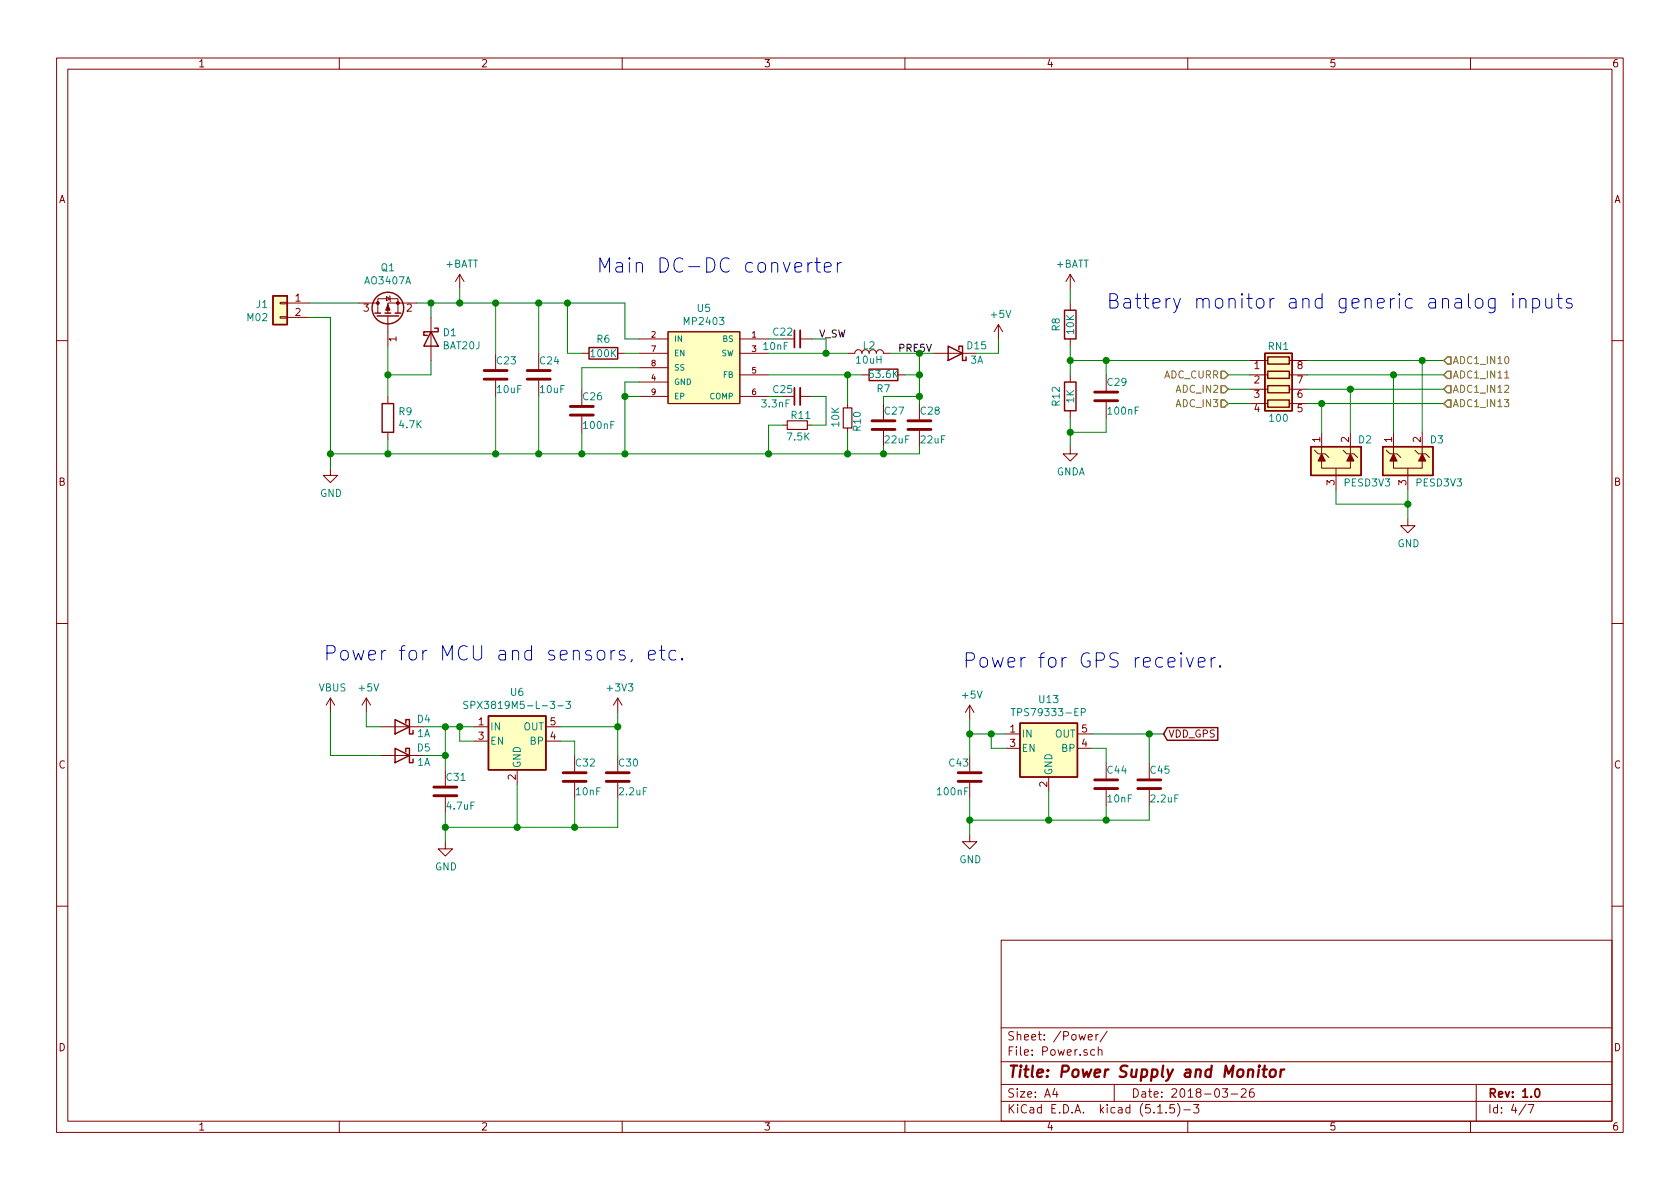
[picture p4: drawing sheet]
EESchema Schematic File Version 4
EELAYER 30 0
EELAYER END
$Descr A4 11693 8268
encoding utf-8
Sheet 4 7
Title "Power Supply and Monitor"
Date "2018-03-26"
Rev "1.0"
Comp ""
Comment1 ""
Comment2 ""
Comment3 ""
Comment4 ""
$EndDescr
$Comp
L dc-dc-extras:MP2403 U5
U 1 1
P 4900 2550
F 0 "U5" H 4900 2965 50  0000 C CNN
F 1 "MP2403" H 4900 2874 50  0000 C CNN
F 2 "STD_SMD:SOIC-8-1EP_3.9x4.9mm_Pitch1.27mm" H 4900 2550 60  0001 C CNN
F 3 "" H 4900 2550 60  0001 C CNN
	1    4900 2550
	1    0    0    -1  
$EndComp
$Comp
L Device:Q_PMOS_GSD Q1
U 1 1
P 2700 2200
F 0 "Q1" V 3043 2200 50  0000 C CNN
F 1 "AO3407A" V 2952 2200 50  0000 C CNN
F 2 "STD_SMD:SOT-23" H 2900 2300 50  0001 C CNN
F 3 "" H 2700 2200 50  0001 C CNN
	1    2700 2200
	0    -1   -1   0   
$EndComp
$Comp
L Device:D_Schottky D1
U 1 1
P 3000 2350
F 0 "D1" V 2954 2429 50  0000 L CNN
F 1 "BAT20J" V 3045 2429 50  0000 L CNN
F 2 "STD_SMD:D_SOD-323_HandSoldering" H 3000 2350 50  0001 C CNN
F 3 "" H 3000 2350 50  0001 C CNN
	1    3000 2350
	0    1    1    0   
$EndComp
$Comp
L Device:R R9
U 1 1
P 2700 2900
F 0 "R9" H 2770 2946 50  0000 L CNN
F 1 "4.7K" H 2770 2855 50  0000 L CNN
F 2 "STD_SMD:R_0603_HandSoldering" V 2630 2900 50  0001 C CNN
F 3 "" H 2700 2900 50  0001 C CNN
	1    2700 2900
	1    0    0    -1  
$EndComp
$Comp
L Device:C C23
U 1 1
P 3450 2600
F 0 "C23" H 3450 2700 50  0000 L CNN
F 1 "10uF" H 3450 2500 50  0000 L CNN
F 2 "STD_SMD:C_1206_HandSoldering" H 3488 2450 50  0001 C CNN
F 3 "" H 3450 2600 50  0001 C CNN
	1    3450 2600
	1    0    0    -1  
$EndComp
$Comp
L Connector_Generic:Conn_01x02 J1
U 1 1
P 1950 2100
F 0 "J1" H 2030 2092 50  0000 L CNN
F 1 "M02" H 2030 2001 50  0000 L CNN
F 2 "ConnectorExt:M02" H 1950 2100 50  0001 C CNN
F 3 "~" H 1950 2100 50  0001 C CNN
	1    1950 2100
	-1   0    0    -1  
$EndComp
Wire Wire Line
	2150 2100 2500 2100
Wire Wire Line
	2900 2100 3000 2100
Wire Wire Line
	3000 2100 3000 2200
Wire Wire Line
	2700 2400 2700 2600
Wire Wire Line
	2700 2600 3000 2600
Wire Wire Line
	3000 2600 3000 2500
Connection ~ 2700 2600
Wire Wire Line
	2700 2600 2700 2750
$Comp
L power:GND #PWR022
U 1 1
P 2300 3250
F 0 "#PWR022" H 2300 3000 50  0001 C CNN
F 1 "GND" H 2305 3077 50  0000 C CNN
F 2 "" H 2300 3250 50  0001 C CNN
F 3 "" H 2300 3250 50  0001 C CNN
	1    2300 3250
	1    0    0    -1  
$EndComp
Wire Wire Line
	2700 3150 2300 3150
Wire Wire Line
	2300 3150 2300 2200
Wire Wire Line
	2300 2200 2150 2200
Connection ~ 2700 3150
Wire Wire Line
	2700 3150 2700 3050
$Comp
L Device:C C24
U 1 1
P 3750 2600
F 0 "C24" H 3750 2700 50  0000 L CNN
F 1 "10uF" H 3750 2500 50  0000 L CNN
F 2 "STD_SMD:C_1206_HandSoldering" H 3788 2450 50  0001 C CNN
F 3 "" H 3750 2600 50  0001 C CNN
	1    3750 2600
	1    0    0    -1  
$EndComp
Wire Wire Line
	2700 3150 3450 3150
Wire Wire Line
	3450 3150 3450 2750
Wire Wire Line
	3000 2100 3200 2100
Wire Wire Line
	3450 2100 3450 2450
Connection ~ 3000 2100
Wire Wire Line
	3450 2100 3750 2100
Wire Wire Line
	3750 2100 3750 2450
Connection ~ 3450 2100
Wire Wire Line
	3450 3150 3750 3150
Wire Wire Line
	3750 3150 3750 2750
Connection ~ 3450 3150
Wire Wire Line
	4450 2350 4350 2350
Wire Wire Line
	4350 2350 4350 2100
Wire Wire Line
	4350 2100 3950 2100
Connection ~ 3750 2100
Wire Wire Line
	4350 2450 4450 2450
Wire Wire Line
	4050 2450 3950 2450
Wire Wire Line
	3950 2450 3950 2100
Connection ~ 3950 2100
Wire Wire Line
	3950 2100 3750 2100
$Comp
L Device:C C26
U 1 1
P 4050 2850
F 0 "C26" H 4050 2950 50  0000 L CNN
F 1 "100nF" H 4050 2750 50  0000 L CNN
F 2 "STD_SMD:C_0603_HandSoldering" H 4088 2700 50  0001 C CNN
F 3 "" H 4050 2850 50  0001 C CNN
	1    4050 2850
	1    0    0    -1  
$EndComp
Wire Wire Line
	4450 2550 4050 2550
Wire Wire Line
	4050 2550 4050 2700
Wire Wire Line
	3750 3150 4050 3150
Wire Wire Line
	4050 3150 4050 3000
Connection ~ 3750 3150
Wire Wire Line
	4050 3150 4350 3150
Wire Wire Line
	4350 3150 4350 2750
Wire Wire Line
	4350 2650 4450 2650
Connection ~ 4050 3150
Wire Wire Line
	4450 2750 4350 2750
Connection ~ 4350 2750
Wire Wire Line
	4350 2750 4350 2650
Wire Wire Line
	2300 3250 2300 3150
Connection ~ 2300 3150
$Comp
L Device:C_Small C25
U 1 1
P 5550 2750
F 0 "C25" V 5500 2850 50  0000 C CNN
F 1 "3.3nF" V 5600 2900 50  0000 C CNN
F 2 "STD_SMD:C_0603_HandSoldering" H 5550 2750 50  0001 C CNN
F 3 "" H 5550 2750 50  0001 C CNN
	1    5550 2750
	0    -1   1    0   
$EndComp
$Comp
L Device:R_Small R11
U 1 1
P 5550 2950
F 0 "R11" V 5480 2900 50  0000 L CNN
F 1 "7.5K" V 5630 2870 50  0000 L CNN
F 2 "STD_SMD:R_0603_HandSoldering" H 5550 2950 50  0001 C CNN
F 3 "" H 5550 2950 50  0001 C CNN
	1    5550 2950
	0    1    1    0   
$EndComp
Wire Wire Line
	4350 3150 5350 3150
Wire Wire Line
	5350 3150 5350 2950
Wire Wire Line
	5350 2950 5450 2950
Connection ~ 4350 3150
Wire Wire Line
	5350 2750 5450 2750
Wire Wire Line
	5650 2750 5750 2750
Wire Wire Line
	5750 2750 5750 2950
Wire Wire Line
	5750 2950 5650 2950
$Comp
L Device:R_Small R10
U 1 1
P 5900 2900
F 0 "R10" V 5830 2850 50  0000 L CNN
F 1 "10K" V 5980 2820 50  0000 L CNN
F 2 "STD_SMD:R_0603_HandSoldering" H 5900 2900 50  0001 C CNN
F 3 "" H 5900 2900 50  0001 C CNN
	1    5900 2900
	-1   0    0    1   
$EndComp
Wire Wire Line
	5350 3150 5900 3150
Wire Wire Line
	5900 3150 5900 3000
Connection ~ 5350 3150
Wire Wire Line
	5350 2600 5900 2600
Wire Wire Line
	5900 2600 5900 2800
Wire Wire Line
	5900 2600 6000 2600
Connection ~ 5900 2600
$Comp
L Device:R R7
U 1 1
P 6150 2600
F 0 "R7" V 6050 2600 50  0000 C CNN
F 1 "53.6K" V 6150 2600 50  0000 C CNN
F 2 "STD_SMD:R_0603_HandSoldering" V 6080 2600 50  0001 C CNN
F 3 "" H 6150 2600 50  0001 C CNN
	1    6150 2600
	0    1    -1   0   
$EndComp
$Comp
L power:+5V #PWR020
U 1 1
P 6950 2350
F 0 "#PWR020" H 6950 2200 50  0001 C CNN
F 1 "+5V" H 6965 2523 50  0000 C CNN
F 2 "" H 6950 2350 50  0001 C CNN
F 3 "" H 6950 2350 50  0001 C CNN
	1    6950 2350
	1    0    0    -1  
$EndComp
Wire Wire Line
	6300 2600 6400 2600
Wire Wire Line
	6400 2600 6400 2450
$Comp
L Device:C_Small C22
U 1 1
P 5550 2350
F 0 "C22" V 5500 2450 50  0000 C CNN
F 1 "10nF" V 5600 2500 50  0000 C CNN
F 2 "STD_SMD:C_0603_HandSoldering" H 5550 2350 50  0001 C CNN
F 3 "" H 5550 2350 50  0001 C CNN
	1    5550 2350
	0    -1   1    0   
$EndComp
$Comp
L Device:L L2
U 1 1
P 6050 2450
F 0 "L2" V 6100 2450 50  0000 C CNN
F 1 "10uH" V 6000 2450 50  0000 C CNN
F 2 "Inductor:SPM6530" H 6050 2450 50  0001 C CNN
F 3 "" H 6050 2450 50  0001 C CNN
	1    6050 2450
	0    -1   -1   0   
$EndComp
Wire Wire Line
	5350 2450 5750 2450
Wire Wire Line
	5350 2350 5450 2350
Wire Wire Line
	5650 2350 5750 2350
Wire Wire Line
	5750 2350 5750 2450
Connection ~ 5750 2450
Wire Wire Line
	5750 2450 5900 2450
Wire Wire Line
	6200 2450 6400 2450
$Comp
L Device:C C27
U 1 1
P 6150 2950
F 0 "C27" H 6150 3050 50  0000 L CNN
F 1 "22uF" H 6150 2850 50  0000 L CNN
F 2 "STD_SMD:C_0805_HandSoldering" H 6188 2800 50  0001 C CNN
F 3 "" H 6150 2950 50  0001 C CNN
	1    6150 2950
	1    0    0    -1  
$EndComp
$Comp
L Device:C C28
U 1 1
P 6400 2950
F 0 "C28" H 6400 3050 50  0000 L CNN
F 1 "22uF" H 6400 2850 50  0000 L CNN
F 2 "STD_SMD:C_0805_HandSoldering" H 6438 2800 50  0001 C CNN
F 3 "" H 6400 2950 50  0001 C CNN
	1    6400 2950
	1    0    0    -1  
$EndComp
Wire Wire Line
	6150 2800 6150 2750
Wire Wire Line
	6150 2750 6400 2750
Wire Wire Line
	6400 2750 6400 2600
Connection ~ 6400 2600
Wire Wire Line
	6400 2750 6400 2800
Connection ~ 6400 2750
Wire Wire Line
	5900 3150 6150 3150
Wire Wire Line
	6400 3150 6400 3100
Connection ~ 5900 3150
Wire Wire Line
	6150 3100 6150 3150
Connection ~ 6150 3150
Wire Wire Line
	6150 3150 6400 3150
$Comp
L power:+5V #PWR025
U 1 1
P 2550 4950
F 0 "#PWR025" H 2550 4800 50  0001 C CNN
F 1 "+5V" H 2565 5123 50  0000 C CNN
F 2 "" H 2550 4950 50  0001 C CNN
F 3 "" H 2550 4950 50  0001 C CNN
	1    2550 4950
	1    0    0    -1  
$EndComp
$Comp
L Device:D_Schottky D15
U 1 1
P 6650 2450
F 0 "D15" H 6500 2400 50  0000 C CNN
F 1 "3A" H 6500 2500 50  0000 C CNN
F 2 "STD_SMD:D_SMA_Standard" H 6650 2450 50  0001 C CNN
F 3 "" H 6650 2450 50  0001 C CNN
	1    6650 2450
	-1   0    0    1   
$EndComp
Wire Wire Line
	3300 5150 3200 5150
Wire Wire Line
	3200 5150 3200 5050
Connection ~ 3200 5050
Wire Wire Line
	3200 5050 3300 5050
$Comp
L power:GND #PWR028
U 1 1
P 3100 5850
F 0 "#PWR028" H 3100 5600 50  0001 C CNN
F 1 "GND" H 3105 5677 50  0000 C CNN
F 2 "" H 3100 5850 50  0001 C CNN
F 3 "" H 3100 5850 50  0001 C CNN
	1    3100 5850
	1    0    0    -1  
$EndComp
$Comp
L power:+3V3 #PWR026
U 1 1
P 4300 4950
F 0 "#PWR026" H 4300 4800 50  0001 C CNN
F 1 "+3V3" H 4315 5123 50  0000 C CNN
F 2 "" H 4300 4950 50  0001 C CNN
F 3 "" H 4300 4950 50  0001 C CNN
	1    4300 4950
	1    0    0    -1  
$EndComp
Wire Wire Line
	4300 5050 4300 4950
$Comp
L Device:C C31
U 1 1
P 3100 5500
F 0 "C31" H 3100 5600 50  0000 L CNN
F 1 "4.7uF" H 3100 5400 50  0000 L CNN
F 2 "STD_SMD:C_0603_HandSoldering" H 3138 5350 50  0001 C CNN
F 3 "" H 3100 5500 50  0001 C CNN
	1    3100 5500
	1    0    0    -1  
$EndComp
$Comp
L Device:C C32
U 1 1
P 4000 5400
F 0 "C32" H 4000 5500 50  0000 L CNN
F 1 "10nF" H 4000 5300 50  0000 L CNN
F 2 "STD_SMD:C_0603_HandSoldering" H 4038 5250 50  0001 C CNN
F 3 "" H 4000 5400 50  0001 C CNN
	1    4000 5400
	1    0    0    -1  
$EndComp
$Comp
L Device:C C30
U 1 1
P 4300 5400
F 0 "C30" H 4300 5500 50  0000 L CNN
F 1 "2.2uF" H 4300 5300 50  0000 L CNN
F 2 "STD_SMD:C_0603_HandSoldering" H 4338 5250 50  0001 C CNN
F 3 "" H 4300 5400 50  0001 C CNN
	1    4300 5400
	1    0    0    -1  
$EndComp
Wire Wire Line
	3100 5850 3100 5750
Connection ~ 3100 5750
Wire Wire Line
	3100 5750 3100 5650
Wire Wire Line
	3100 5350 3100 5250
Connection ~ 3100 5050
Wire Wire Line
	3100 5050 3200 5050
Wire Wire Line
	4300 5750 4300 5550
Wire Wire Line
	4300 5250 4300 5050
Connection ~ 4300 5050
$Comp
L Device:D_Schottky D5
U 1 1
P 2800 5250
F 0 "D5" H 2650 5200 50  0000 C CNN
F 1 "1A" H 2650 5300 50  0000 C CNN
F 2 "STD_SMD:D_SOD-123" H 2800 5250 50  0001 C CNN
F 3 "" H 2800 5250 50  0001 C CNN
	1    2800 5250
	-1   0    0    1   
$EndComp
Wire Wire Line
	2950 5250 3100 5250
Connection ~ 3100 5250
Wire Wire Line
	3100 5250 3100 5050
$Comp
L power:VBUS #PWR024
U 1 1
P 2300 4950
F 0 "#PWR024" H 2300 4800 50  0001 C CNN
F 1 "VBUS" H 2315 5123 50  0000 C CNN
F 2 "" H 2300 4950 50  0001 C CNN
F 3 "" H 2300 4950 50  0001 C CNN
	1    2300 4950
	1    0    0    -1  
$EndComp
Wire Wire Line
	2650 5250 2300 5250
Wire Wire Line
	2300 5250 2300 4950
$Comp
L power:+BATT #PWR019
U 1 1
P 3200 2000
F 0 "#PWR019" H 3200 1850 50  0001 C CNN
F 1 "+BATT" H 3215 2173 50  0000 C CNN
F 2 "" H 3200 2000 50  0001 C CNN
F 3 "" H 3200 2000 50  0001 C CNN
	1    3200 2000
	1    0    0    -1  
$EndComp
Wire Wire Line
	3200 2000 3200 2100
Connection ~ 3200 2100
Wire Wire Line
	3200 2100 3450 2100
$Comp
L Device:R R8
U 1 1
P 7450 2250
F 0 "R8" V 7350 2250 50  0000 C CNN
F 1 "10K" V 7450 2250 50  0000 C CNN
F 2 "STD_SMD:R_0603_HandSoldering" V 7380 2250 50  0001 C CNN
F 3 "" H 7450 2250 50  0001 C CNN
	1    7450 2250
	1    0    0    1   
$EndComp
$Comp
L Device:R R12
U 1 1
P 7450 2750
F 0 "R12" V 7350 2750 50  0000 C CNN
F 1 "1K" V 7450 2750 50  0000 C CNN
F 2 "STD_SMD:R_0603_HandSoldering" V 7380 2750 50  0001 C CNN
F 3 "" H 7450 2750 50  0001 C CNN
	1    7450 2750
	1    0    0    1   
$EndComp
$Comp
L power:GNDA #PWR023
U 1 1
P 7450 3100
F 0 "#PWR023" H 7450 2850 50  0001 C CNN
F 1 "GNDA" H 7455 2927 50  0000 C CNN
F 2 "" H 7450 3100 50  0001 C CNN
F 3 "" H 7450 3100 50  0001 C CNN
	1    7450 3100
	1    0    0    -1  
$EndComp
Wire Wire Line
	7450 3100 7450 3000
Wire Wire Line
	7450 2600 7450 2500
$Comp
L power:+BATT #PWR021
U 1 1
P 7450 2000
F 0 "#PWR021" H 7450 1850 50  0001 C CNN
F 1 "+BATT" H 7465 2173 50  0000 C CNN
F 2 "" H 7450 2000 50  0001 C CNN
F 3 "" H 7450 2000 50  0001 C CNN
	1    7450 2000
	1    0    0    -1  
$EndComp
Wire Wire Line
	7450 2100 7450 2000
$Comp
L Device:C C29
U 1 1
P 7700 2750
F 0 "C29" H 7700 2850 50  0000 L CNN
F 1 "100nF" H 7700 2650 50  0000 L CNN
F 2 "STD_SMD:C_0603_HandSoldering" H 7738 2600 50  0001 C CNN
F 3 "" H 7700 2750 50  0001 C CNN
	1    7700 2750
	1    0    0    -1  
$EndComp
Wire Wire Line
	7450 3000 7700 3000
Wire Wire Line
	7700 3000 7700 2900
Connection ~ 7450 3000
Wire Wire Line
	7450 3000 7450 2900
Wire Wire Line
	7450 2500 7700 2500
Wire Wire Line
	7700 2500 7700 2600
Connection ~ 7450 2500
Wire Wire Line
	7450 2500 7450 2400
Connection ~ 7700 2500
Text HLabel 10050 2500 2    50   Input ~ 0
ADC1_IN10
$Comp
L Device:R_Pack04 RN1
U 1 1
P 8900 2700
F 0 "RN1" V 8600 2700 50  0000 C CNN
F 1 "100" V 9100 2700 50  0000 C CNN
F 2 "Resistor_SMD:R_Array_Concave_4x0603" V 9175 2700 50  0001 C CNN
F 3 "" H 8900 2700 50  0001 C CNN
	1    8900 2700
	0    1    1    0   
$EndComp
Text HLabel 10050 2600 2    50   Input ~ 0
ADC1_IN11
Text HLabel 10050 2700 2    50   Input ~ 0
ADC1_IN12
Text HLabel 10050 2800 2    50   Input ~ 0
ADC1_IN13
Text HLabel 8550 2600 0    50   Input ~ 0
ADC_CURR
Wire Wire Line
	8550 2600 8700 2600
Wire Wire Line
	8700 2700 8550 2700
Wire Wire Line
	8700 2800 8550 2800
Text HLabel 8550 2700 0    50   Input ~ 0
ADC_IN2
Text HLabel 8550 2800 0    50   Input ~ 0
ADC_IN3
$Comp
L ESD:PESD3V3L2BT D2
U 1 1
P 9300 3200
F 0 "D2" H 9450 3350 50  0000 L CNN
F 1 "PESD3V3" H 9350 3050 50  0000 L CNN
F 2 "STD_SMD:SOT-23" H 9525 3150 50  0001 L CNN
F 3 "" H 9425 3325 50  0001 C CNN
	1    9300 3200
	1    0    0    -1  
$EndComp
$Comp
L ESD:PESD3V3L2BT D3
U 1 1
P 9800 3200
F 0 "D3" H 9950 3350 50  0000 L CNN
F 1 "PESD3V3" H 9850 3050 50  0000 L CNN
F 2 "STD_SMD:SOT-23" H 10025 3150 50  0001 L CNN
F 3 "" H 9925 3325 50  0001 C CNN
	1    9800 3200
	1    0    0    -1  
$EndComp
Wire Wire Line
	9100 2800 9200 2800
Wire Wire Line
	9100 2700 9400 2700
Wire Wire Line
	9100 2600 9700 2600
Wire Wire Line
	9100 2500 9900 2500
Wire Wire Line
	9200 3000 9200 2800
Connection ~ 9200 2800
Wire Wire Line
	9200 2800 10050 2800
Wire Wire Line
	9400 3000 9400 2700
Connection ~ 9400 2700
Wire Wire Line
	9400 2700 10050 2700
Wire Wire Line
	9700 3000 9700 2600
Connection ~ 9700 2600
Wire Wire Line
	9700 2600 10050 2600
Wire Wire Line
	9900 3000 9900 2500
Connection ~ 9900 2500
Wire Wire Line
	9900 2500 10050 2500
Wire Wire Line
	9800 3600 9800 3500
Wire Wire Line
	9800 3500 9300 3500
Wire Wire Line
	9300 3500 9300 3400
Connection ~ 9800 3500
Wire Wire Line
	9800 3500 9800 3400
Wire Wire Line
	7700 2500 8700 2500
$Comp
L power:+5V #PWR067
U 1 1
P 6750 5000
F 0 "#PWR067" H 6750 4850 50  0001 C CNN
F 1 "+5V" H 6765 5173 50  0000 C CNN
F 2 "" H 6750 5000 50  0001 C CNN
F 3 "" H 6750 5000 50  0001 C CNN
	1    6750 5000
	1    0    0    -1  
$EndComp
$Comp
L power:GND #PWR068
U 1 1
P 6750 5800
F 0 "#PWR068" H 6750 5550 50  0001 C CNN
F 1 "GND" H 6755 5627 50  0000 C CNN
F 2 "" H 6750 5800 50  0001 C CNN
F 3 "" H 6750 5800 50  0001 C CNN
	1    6750 5800
	1    0    0    -1  
$EndComp
$Comp
L Device:C C44
U 1 1
P 7700 5450
F 0 "C44" H 7700 5550 50  0000 L CNN
F 1 "10nF" H 7700 5350 50  0000 L CNN
F 2 "STD_SMD:C_0603_HandSoldering" H 7738 5300 50  0001 C CNN
F 3 "" H 7700 5450 50  0001 C CNN
	1    7700 5450
	1    0    0    -1  
$EndComp
Wire Wire Line
	7600 5200 7700 5200
Wire Wire Line
	7700 5200 7700 5300
Wire Wire Line
	7700 5600 7700 5700
Wire Wire Line
	7700 5700 7300 5700
Wire Wire Line
	6750 5700 6750 5800
$Comp
L Device:C C45
U 1 1
P 8000 5450
F 0 "C45" H 8000 5550 50  0000 L CNN
F 1 "2.2uF" H 8000 5350 50  0000 L CNN
F 2 "STD_SMD:C_0603_HandSoldering" H 8038 5300 50  0001 C CNN
F 3 "" H 8000 5450 50  0001 C CNN
	1    8000 5450
	1    0    0    -1  
$EndComp
Wire Wire Line
	7600 5100 8000 5100
Wire Wire Line
	8000 5100 8000 5300
Wire Wire Line
	7700 5700 8000 5700
Wire Wire Line
	8000 5700 8000 5600
Connection ~ 7700 5700
Wire Wire Line
	8000 5100 8100 5100
Connection ~ 8000 5100
$Comp
L Device:C C43
U 1 1
P 6750 5400
F 0 "C43" H 6750 5500 50  0000 L CNN
F 1 "100nF" H 6750 5300 50  0000 L CNN
F 2 "STD_SMD:C_0603_HandSoldering" H 6788 5250 50  0001 C CNN
F 3 "" H 6750 5400 50  0001 C CNN
	1    6750 5400
	-1   0    0    -1  
$EndComp
Wire Wire Line
	6750 5550 6750 5700
Connection ~ 6750 5700
Wire Wire Line
	6750 5100 6750 5250
Wire Wire Line
	6750 5000 6750 5100
Connection ~ 6750 5100
$Comp
L power:GND #PWR027
U 1 1
P 9800 3600
F 0 "#PWR027" H 9800 3350 50  0001 C CNN
F 1 "GND" H 9805 3427 50  0000 C CNN
F 2 "" H 9800 3600 50  0001 C CNN
F 3 "" H 9800 3600 50  0001 C CNN
	1    9800 3600
	1    0    0    -1  
$EndComp
Text Notes 2250 4600 0    100  ~ 0
Power for MCU and sensors, etc.
Text Notes 6700 4650 0    100  ~ 0
Power for GPS receiver.
Text Notes 4150 1900 0    100  ~ 0
Main DC-DC converter
Text Notes 7700 2150 0    100  ~ 0
Battery monitor and generic analog inputs
Wire Wire Line
	6500 2450 6400 2450
Connection ~ 6400 2450
Wire Wire Line
	6800 2450 6950 2450
Wire Wire Line
	6950 2450 6950 2350
Text Label 6250 2450 0    50   ~ 0
PRE5V
$Comp
L Device:D_Schottky D4
U 1 1
P 2800 5050
F 0 "D4" H 2650 5000 50  0000 C CNN
F 1 "1A" H 2650 5100 50  0000 C CNN
F 2 "STD_SMD:D_SOD-123" H 2800 5050 50  0001 C CNN
F 3 "" H 2800 5050 50  0001 C CNN
	1    2800 5050
	-1   0    0    1   
$EndComp
Wire Wire Line
	2950 5050 3100 5050
Wire Wire Line
	2650 5050 2550 5050
Wire Wire Line
	2550 5050 2550 4950
$Comp
L Device:R R6
U 1 1
P 4200 2450
F 0 "R6" V 4100 2450 50  0000 C CNN
F 1 "100K" V 4200 2450 50  0000 C CNN
F 2 "STD_SMD:R_0603_HandSoldering" V 4130 2450 50  0001 C CNN
F 3 "" H 4200 2450 50  0001 C CNN
	1    4200 2450
	0    1    1    0   
$EndComp
$Comp
L Regulator_Linear:SPX3819M5-L-3-3 U6
U 1 1
P 3600 5150
F 0 "U6" H 3600 5492 50  0000 C CNN
F 1 "SPX3819M5-L-3-3" H 3600 5401 50  0000 C CNN
F 2 "Package_TO_SOT_SMD:SOT-23-5" H 3600 5475 50  0001 C CNN
F 3 "https://www.exar.com/content/document.ashx?id=22106&languageid=1033&type=Datasheet&partnumber=SPX3819&filename=SPX3819.pdf&part=SPX3819" H 3600 5150 50  0001 C CNN
	1    3600 5150
	1    0    0    -1  
$EndComp
Wire Wire Line
	3100 5750 3600 5750
Wire Wire Line
	3900 5150 4000 5150
Wire Wire Line
	4000 5150 4000 5250
Wire Wire Line
	3900 5050 4300 5050
Wire Wire Line
	4000 5550 4000 5750
Connection ~ 4000 5750
Wire Wire Line
	4000 5750 4300 5750
Wire Wire Line
	3600 5450 3600 5750
Connection ~ 3600 5750
Wire Wire Line
	3600 5750 4000 5750
$Comp
L Regulator_Linear:TPS79333-EP U13
U 1 1
P 7300 5200
F 0 "U13" H 7300 5542 50  0000 C CNN
F 1 "TPS79333-EP" H 7300 5451 50  0000 C CNN
F 2 "Package_TO_SOT_SMD:SOT-23-5" H 7300 5525 50  0001 C CIN
F 3 "http://www.ti.com/lit/ds/symlink/tps79333-ep.pdf" H 7300 5250 50  0001 C CNN
	1    7300 5200
	1    0    0    -1  
$EndComp
Wire Wire Line
	6750 5100 6900 5100
Wire Wire Line
	7000 5200 6900 5200
Wire Wire Line
	6900 5200 6900 5100
Connection ~ 6900 5100
Wire Wire Line
	6900 5100 7000 5100
Wire Wire Line
	7300 5500 7300 5700
Connection ~ 7300 5700
Wire Wire Line
	7300 5700 6750 5700
Text GLabel 8100 5100 2    50   Input ~ 0
VDD_GPS
Text Label 5700 2350 0    50   ~ 0
V_SW
$EndSCHEMATC
